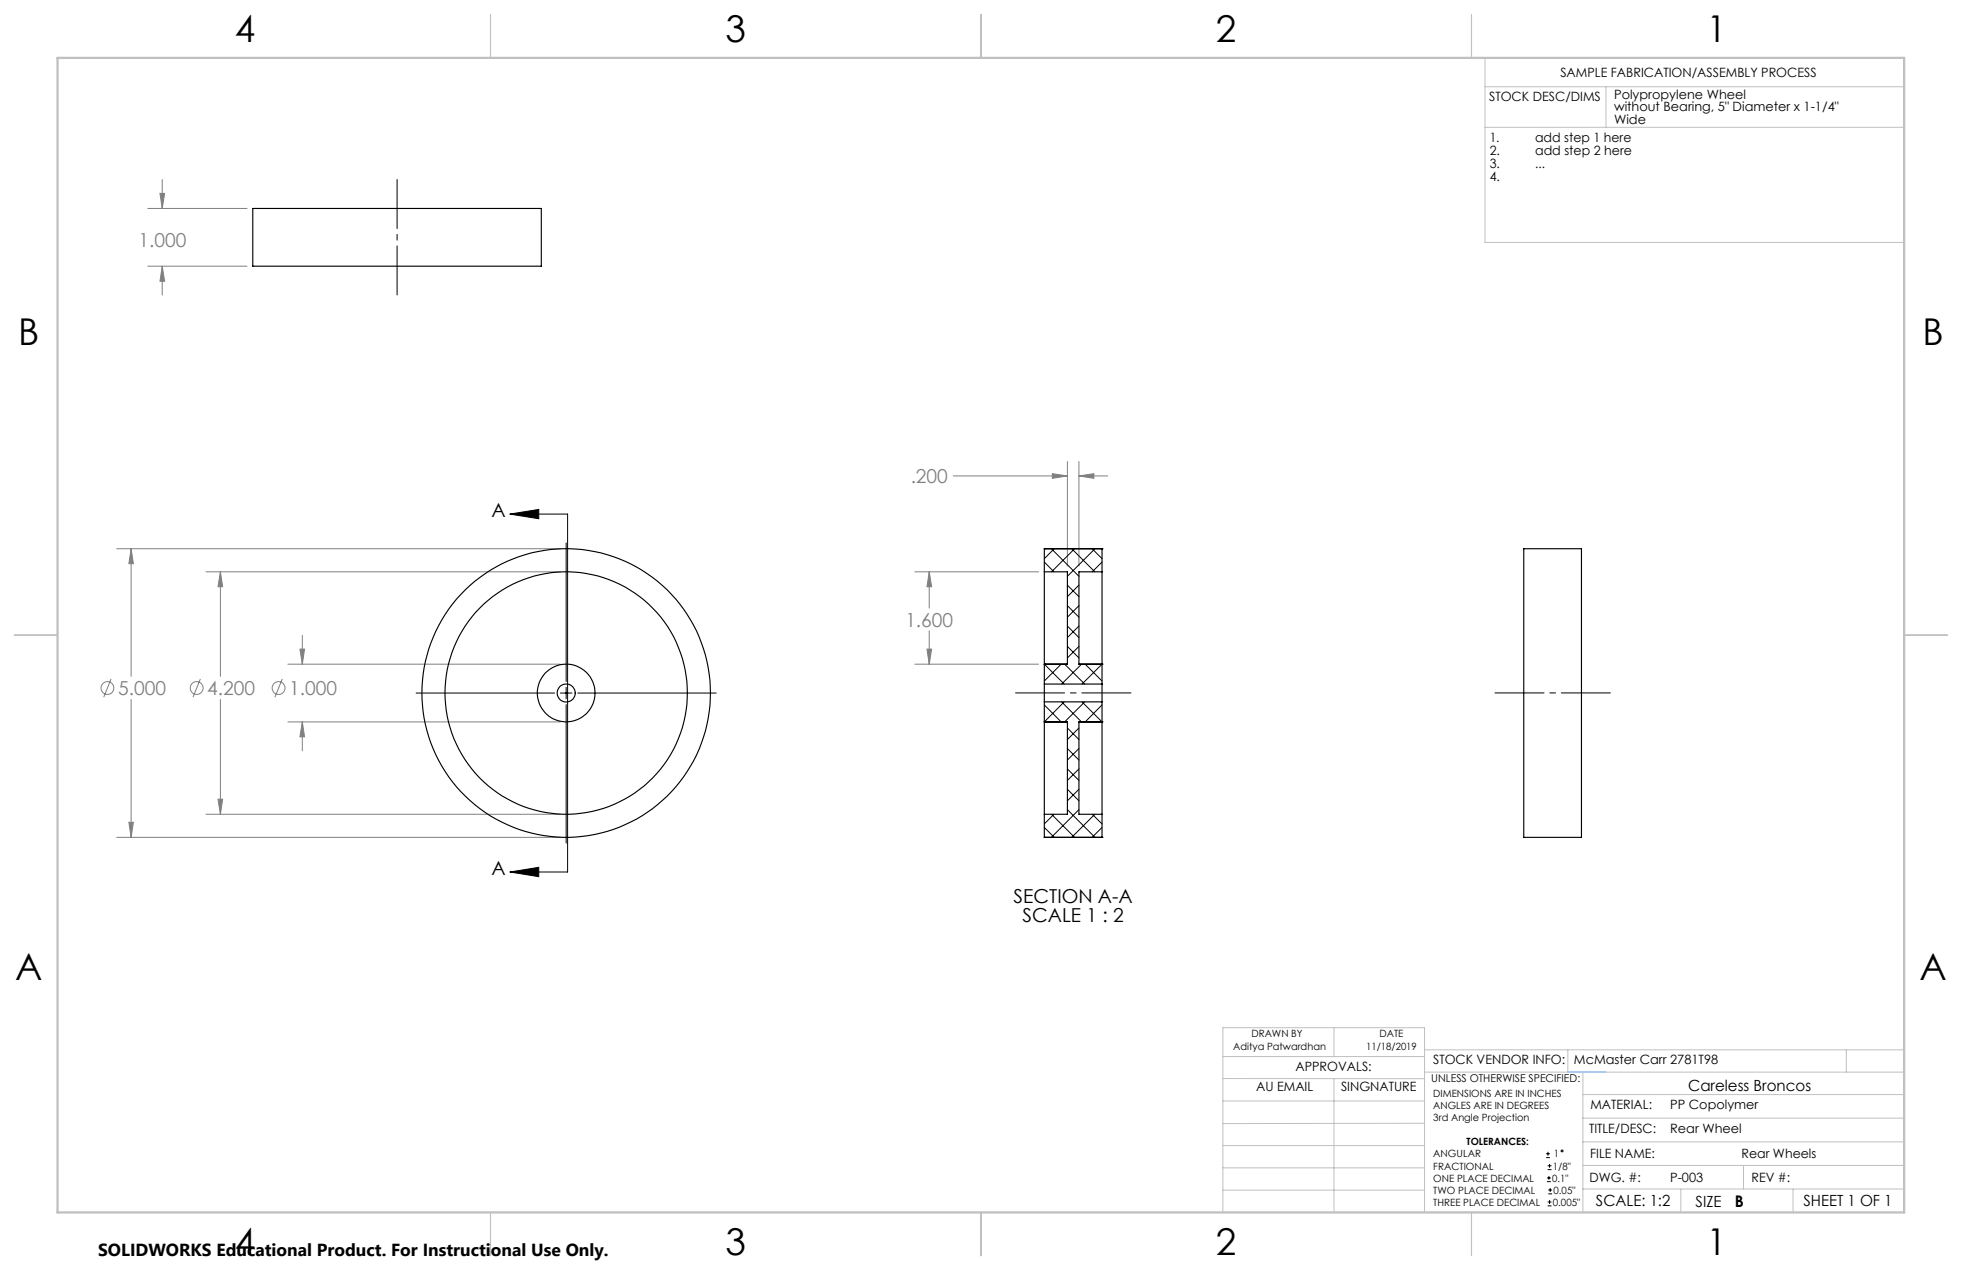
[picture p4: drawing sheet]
<svg xmlns="http://www.w3.org/2000/svg" width="432mm" height="279mm" viewBox="0 0 432 279" stroke-linecap="round" stroke-linejoin="round" font-family="sans-serif">
<g fill="none" stroke="#808080" stroke-width=".22">
<path d="M35.7 39.5v6.4M32.5 45.9h21.9M32.5 58.6h21.9M35.2 42.5h1l-.5 3.4zM35.7 58.6l.5 3.3h-1zM35.7 58.6v6.3M209.8 104.7h25.1M231.6 104.2l3.3 .5-3.3 .5zM234.9 101.5v23M237.5 104.7l3.2-.5v1zM237.5 101.5v23M237.5 104.7h6.3"/>
<path d="M25.7 120.7h97.6M28.9 120.7l.5 3.3h-1zM28.9 120.7v28.1M45.3 125.8h78M48.5 125.8v23M48.5 125.8l.5 3.3h-1zM66.5 139.8v6.3M201.3 125.8h27.3M204.5 125.8l.5 3.3h-1zM204.5 125.8v8M204.5 138.8v7.3M24.4 149.4l-1.6 4"/>
<path d="M28.9 153.9v30.3M44.1 149.4l-1.6 4M48.5 153.9v25.2M62.1 149.4l-1.6 4M63.4 146.1h59.9M63.4 158.8h59.9M66 142.8h1l-.5 3.3zM66.5 158.8l.5 3.3h-1zM66.5 158.8v6.4M201.3 146.1h27.3M204 142.8h1l-.5 3.3zM45.3 179.1h78"/>
<path d="M48 175.8h1l-.5 3.3zM25.7 184.2h97.6M28.4 180.9h1l-.5 3.3z"/>
<circle cx="23.6" cy="151.4" r="1.41"/>
<circle cx="43.3" cy="151.4" r="1.42"/>
<circle cx="61.3" cy="151.4" r="1.42"/>
</g>
<g fill="none" stroke="#000" stroke-width=".22">
<path d="M112.2 113.1h12.7v78.7h-12.7M112.2 113.1l6.4-1v2zM124.6 119.5v30.4M91.6 152.5h30.5M123.3 152.5h2.6M124.6 151.2v2.5M124.6 155v30.5M127.1 152.5h30.5M112.2 191.8l6.4-1v2.1zM340.3 254.7h.8M340.3 253.8h.8M340.5 260h.8"/>
<path d="M340.5 259.2h.8M340.6 257.3h.9M340.6 256.5h.9M340.7 253.4v.8M340.9 258.7v.8M341 256.1v.8M340.6 265.3h.9M340.6 264.4h.9M340.7 262.6h.9M340.7 261.8h.9M341 264v.9M341.2 261.4v.8"/>
<circle cx="343.8" cy="253.2" r=".2"/>
</g>
<path d="M87.4 39.5v25.4M248.9 152.4h-25.4M354.4 152.4h-25.4" fill="none" stroke="#000" stroke-width=".22" stroke-dasharray="15.2 1.3 1.3 1.3" stroke-dashoffset="4.4"/>
<g fill="none" stroke="#c0c0c0" stroke-width=".22">
<path d="M326.8 19.1h92.3M326.8 12.7v40.6h92.3M353.4 19.1v8.9M326.8 28h92.3M269.1 232.4h44.4M269.1 237.3h44.4M293.6 226.1v6.3M293.6 237.3v29.4M313.5 235.9h105.6M313.5 231h105.6M345.1 231v4.9M348.4 235.9v30.9"/>
<path d="M406.3 231v4.9M269.1 242.2h44.4M269.1 252h44.4M269.1 256.9h44.4M313.5 247.1l-44.4 .1M348.4 246h70.7M348.4 256.4h70.7M348.4 251.2h70.7M348.4 240.8h70.7M383.7 256.4v5.2M269.1 261.8h44.4M273.6 266.7h74.4"/>
<path d="M313.5 266.7v-40.6h-44.4v40.7M348.4 261.6h70.7M369.9 261.6v5.2M394.6 261.6v5.2"/>
</g>
<path d="M108 3.2v9.5M215.9 3.2v9.5M323.8 3.2v9.5M3.1 139.7h9.6M419.1 139.7h9.5M108 266.7v9.6M215.9 266.7v9.6M323.8 266.7v9.6" fill="none" stroke="#c0c0c0" stroke-width=".25"/>
<path d="M12.7 12.7h406.4v254h-406.4z" fill="none" stroke="#c0c0c0" stroke-width=".5"/>
<path d="M345.1 235.9h8.3" fill="none" stroke="#53a9ff" stroke-width=".22"/>
<path d="M112.2 113.1l6.4-1v2zM112.2 191.8l6.4-1v2.1z" fill="#000"/>
<path d="M28.9 120.7l.5 3.3h-1zM28.4 180.9h1l-.5 3.3zM48.5 125.8l.5 3.3h-1zM48 175.8h1l-.5 3.3zM66 142.8h1l-.5 3.3zM66.5 158.8l.5 3.3h-1zM231.6 104.2l3.3 .5-3.3 .5zM237.5 104.7l3.2-.5v1zM204.5 125.8l.5 3.3h-1zM204 142.8h1l-.5 3.3zM35.2 42.5h1l-.5 3.4zM35.7 58.6l.5 3.3h-1z" fill="#808080"/>
<g fill="none" stroke="#000" stroke-width=".25">
<path d="M55.6 45.9h63.5v12.7h-63.5zM229.8 120.7h.1M229.8 125.8v20.3M229.8 120.7h12.7M229.8 125.8h5.1v20.3h-5.1M229.8 120.7v5.1M242.5 120.7h.1M242.5 125.8v20.3M242.5 125.8h-5v20.3h5M242.5 120.7v5.1M335.4 120.7h12.7v63.5h-12.7zM229.8 150.5v3.9"/>
<path d="M229.8 146.1h.1M229.8 158.8h.1M229.8 158.8v20.3M229.8 158.8h5.1v20.3h-5.1M229.8 150.5h12.7M229.8 146.1v4.4M229.8 154.4v4.4M229.8 154.4h12.7M242.5 146.1h.1M242.5 158.8h.1M242.5 158.8v20.3M242.5 150.5v3.9"/>
<path d="M242.5 158.8h-5v20.3h5M242.5 146.1v4.4M242.5 154.4v4.4M229.8 179.1v5.1M242.5 179.1v5.1M229.8 184.2h.1M229.8 184.2h12.7M242.5 184.2h.1"/>
<circle cx="124.6" cy="152.5" r="1.98"/>
<circle cx="124.6" cy="152.5" r="6.4"/>
<circle cx="124.6" cy="152.5" r="31.8"/>
<circle cx="124.6" cy="152.5" r="26.7"/>
</g>
<g fill="none" stroke="#000" stroke-width=".22">
<path d="M229.8 123.6l2.2 2.2M231.4 120.7l6.1 6.1M232 120.7l-2.2 2.2M234.9 137.7l2.6 2.6M234.9 133.2l2.6 2.6M234.9 128.7l2.6 2.6M235.9 120.7l5 5.1M236.5 120.7l-5.1 5.1M237.5 128.7l-2.6 2.6M237.5 133.2l-2.6 2.6M237.5 137.7l-2.6 2.6M240.3 120.7l2.2 2.2"/>
<path d="M241 120.7l-6.1 6.1M242.5 123.6l-2.1 2.2M229.8 146.1l4.4 4.4M229.8 155.1l3.7 3.7M233.5 146.1l-3.7 3.7M233.6 154.4l4.4 4.4M234.2 154.4l-4.4 4.4M234.3 146.1l4.4 4.4M234.9 142.2l2.6 2.5M237.5 142.2l-2.6 2.5M238 146.1l-4.4 4.4M238.1 154.4l4.4 4.4"/>
<path d="M238.7 154.4l-4.4 4.4M238.8 146.1l3.7 3.7M242.5 146.1l-4.4 4.4M242.5 155.1l-3.7 3.7M231.4 179.1l5.1 5.1M232 179.1l-2.2 2.2M234.9 178.1l6.1 6.1M234.9 173.6l2.6 2.6M234.9 169.2l2.6 2.5M234.9 164.7l2.6 2.5M234.9 160.2l2.6 2.5M237.5 160.2l-2.6 2.5"/>
<path d="M237.5 164.7l-2.6 2.5M237.5 169.2l-2.6 2.5M237.5 173.6l-2.6 2.6M237.5 178.1l-6.1 6.1M240.4 179.1l2.1 2.2M240.9 179.1l-5 5.1M229.8 182l2.2 2.2M242.5 182l-2.2 2.2"/>
</g>
<g font-size="8.1">
<text x="51.7" y="9.3">4</text>
<text x="159.7" y="9.3">3</text>
<text x="267.6" y="9.3">2</text>
<text x="375.6" y="9.3">1</text>
<text x="4" y="76">B</text>
<text x="423.1" y="76">B</text>
<text x="3.3" y="215.7">A</text>
<text x="422.4" y="215.7">A</text>
<text x="51.7" y="276">4</text>
<text x="159.7" y="276">3</text>
<text x="267.6" y="276">2</text>
<text x="375.6" y="276">1</text>
</g>
<g font-size="4.2" fill="#808080">
<text x="30.5" y="54.4">1.000</text>
<text x="200.4" y="106.3">.200</text>
<text x="199.2" y="137.9">1.600</text>
<text x="26" y="152.9">5.000</text>
<text x="45.6" y="152.9">4.200</text>
<text x="63.7" y="152.9">1.000</text>
</g>
<g font-size="4.2">
<text x="108.1" y="113.8">A</text>
<text x="108.1" y="192.6">A</text>
<text x="223.1" y="198.6">SECTION A-A</text>
<text x="225.1" y="202.7">SCALE 1 : 2</text>
</g>
<text font-size="3.8" x="21.6" y="276.3">SOLIDWORKS Educational Product. For Instructional Use Only.</text>
<text font-size="3.5" x="381.8" y="265.6">B</text>
<g font-size="3.4">
<text x="371.5" y="240.1">Careless Broncos</text>
<text x="351.2" y="265.2">SCALE: 1:2</text>
<text x="373.2" y="265.6">SIZE</text>
<text x="396.9" y="265.2">SHEET 1 OF 1</text>
</g>
<g font-size="2.8">
<text x="343.4" y="16.9">SAMPLE FABRICATION/ASSEMBLY PROCESS</text>
<text x="327.7" y="22.3">STOCK DESC/DIMS</text>
<text x="355.2" y="21.7">Polypropylene Wheel</text>
<text x="355.2" y="24.5">without Bearing, 5&quot; Diameter x 1-1/4&quot;</text>
<text x="355.2" y="27.3">Wide</text>
<text x="327.9" y="31.3">1.</text>
<text x="327.9" y="34.2">2.</text>
<text x="337.9" y="31.3">add step 1 here</text>
<text x="337.9" y="34.2">add step 2 here</text>
<text x="327.9" y="37">3.</text>
<text x="327.9" y="39.8">4.</text>
<text x="337.9" y="37">...</text>
<text x="285.1" y="235.7">APPROVALS:</text>
<text x="315.4" y="234.1">STOCK VENDOR INFO:</text>
<text x="346.4" y="234.1">McMaster Carr 2781T98</text>
<text x="276.4" y="240.1">AU EMAIL</text>
<text x="295.1" y="240.1">SINGNATURE</text>
<text x="350" y="244.1">MATERIAL:</text>
<text x="367.6" y="244.1">PP Copolymer</text>
<text x="349.7" y="249.2">TITLE/DESC:</text>
<text x="367.6" y="249.2">Rear Wheel</text>
<text x="350" y="254.7">FILE NAME:</text>
<text x="383.3" y="254.8">Rear Wheels</text>
<text x="349.8" y="260">DWG. #:</text>
<text x="367.6" y="260">P-003</text>
<text x="385.5" y="260">REV #:</text>
</g>
<text font-size="2.4" x="315" y="238.1">UNLESS OTHERWISE SPECIFIED:</text>
<g font-size="2.2">
<text x="271.4" y="231.1">Aditya Patwardhan</text>
<text x="275.4" y="228.2">DRAWN BY</text>
<text x="300.7" y="231.1">11/18/2019</text>
<text x="303.6" y="228.2">DATE</text>
<text x="315.4" y="241.4">DIMENSIONS ARE IN INCHES</text>
<text x="315.4" y="244">ANGLES ARE IN DEGREES</text>
<text x="315.4" y="246.7">3rd Angle Projection</text>
<text x="322.8" y="252">TOLERANCES:</text>
<text x="315.4" y="254.6">ANGULAR</text>
<text x="315.4" y="257.3">FRACTIONAL</text>
<text x="341.8" y="257.3">1/8&quot;</text>
<text x="342" y="254.6">1</text>
<text x="315.4" y="262.6">TWO PLACE DECIMAL</text>
<text x="315.4" y="260">ONE PLACE DECIMAL</text>
<text x="341.6" y="260">0.1&quot;</text>
<text x="341.9" y="262.6">0.05&quot;</text>
<text x="315.4" y="265.3">THREE PLACE DECIMAL</text>
<text x="341.8" y="265.3">0.005&quot;</text>
</g>
</svg>
